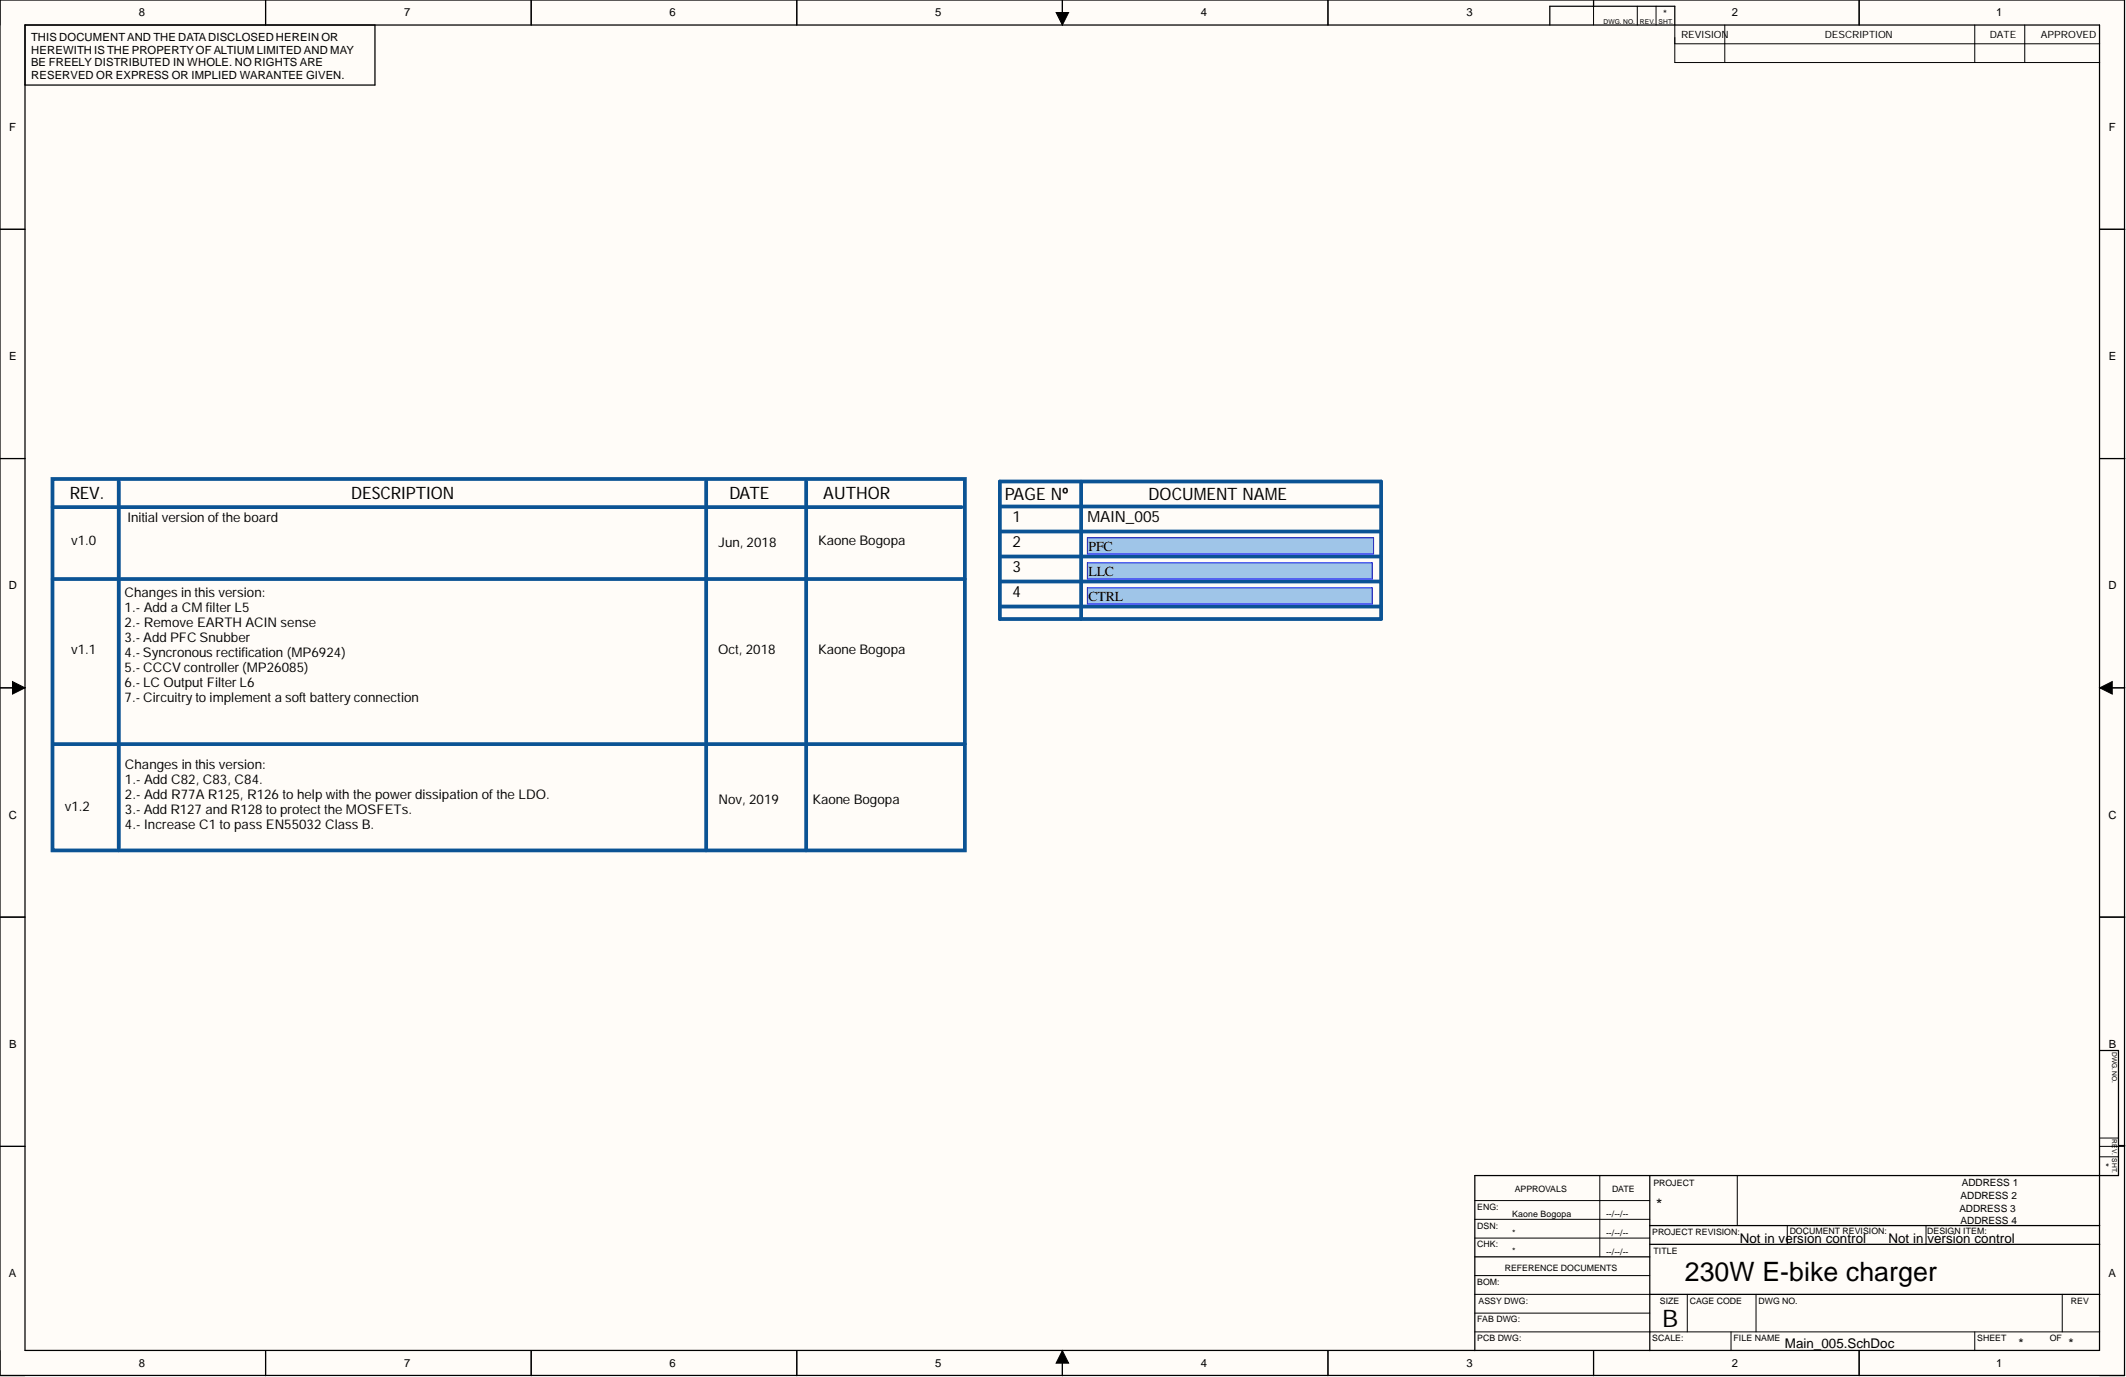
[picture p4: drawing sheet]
<svg xmlns="http://www.w3.org/2000/svg" width="431mm" height="279mm" viewBox="0 0 431 279" stroke-linecap="round" stroke-linejoin="round" font-family="sans-serif">
<g fill="#fffcf8">
<path d="M0 0h431.2v279.1h-431.2z" fill-rule="evenodd"/>
<path d="M5.1 5.1h421v269h-421z" fill-rule="evenodd"/>
</g>
<g fill="none" stroke="#000" stroke-width=".2">
<path d="M0 0v5.1M53.9 0v5.1M107.8 0v5.1M161.7 0v5.1M214.3 2.5h2.6l-1.3 2.6zM215.6 0v5.1M269.5 0v5.1M323.4 0v5.1M332.3 1.3v3.8M336.1 1.3v3.8M339.9 5.1v7.6h86.2M339.9 8.9h86.2"/>
<path d="M350 5.1v7.6M377.3 0v5.1M400.8 5.1v7.6M410.9 5.1v7.6M0 46.5h5.1M426.1 46.5h5.1M0 93h5.1M426.1 93h5.1M0 139.6h5.1M2.5 138.3l2.6 1.3-2.6 1.2zM426.1 139.6l2.6-1.3v2.5zM426.1 139.6h5.1"/>
<path d="M0 186.1h5.1M426.1 186.1h5.1M0 232.6h5.1M324.7 238.5v16.5M352.6 238.5v10.2M426.1 232.6h5.1M426.1 234.7h3.8M426.1 230.9h3.8M299.3 247.4h35.5M299.3 243.6h35.5M299.3 251.2h35.5M299.3 258.8h35.5"/>
<path d="M362.7 248.7v3.8M390.9 248.7v3.8M0 274.1v5h5.1M53.9 274.1v5M107.8 274.1v5M161.7 274.1v5M215.6 274.1l1.3 2.5h-2.6zM215.6 274.1v5M269.5 274.1v5M299.3 270.2h126.8M299.3 262.6h35.5M299.3 266.4h35.5"/>
<path d="M323.4 274.1v5M342.4 262.6v7.6M351.3 270.2v3.9M356.4 262.6v7.6M377.3 274.1v5M400.8 270.2v3.9M418.5 262.6v7.6M426.1 279.1h5.1"/>
</g>
<g fill="none" stroke="#000" stroke-width=".25">
<path d="M0 0h431.1v279.1h-431.1zM5.1 5.1h421v268.9h-421zM53.9 0v5.1M76.1 5.1v12.2h-71M107.8 0v5.1M161.7 0v5.1M215.6 0v5.1M269.5 0v5.1M314.5 5.1v-3.8h25.4v3.8M323.4 0v1.3M377.3 0v5.1M0 46.5h5.1"/>
<path d="M426.1 46.5h5.1M0 93h5.1M426.1 93h5.1M0 139.6h5.1M426.1 139.6h5.1M0 186.1h5.1M426.1 186.1h5.1M426.1 213.2h3.8v25.3h-130.6v35.6M0 232.6h5.1M334.8 238.5v35.6M429.9 232.4h1.3M299.3 255h35.5"/>
<path d="M334.8 248.7h91.3M334.8 252.5h91.3M53.9 274.1v5M107.8 274.1v5M161.7 274.1v5M215.6 274.1v5M269.5 274.1v5M323.4 274.1v5M334.8 262.6h91.3M377.3 274.1v5"/>
</g>
<path d="M214.3 2.5h2.6l-1.3 2.6zM2.5 138.3l2.6 1.3-2.6 1.2zM426.1 139.6l2.6-1.3v2.5zM215.6 274.1l1.3 2.5h-2.6z" fill="#000"/>
<g fill="none" stroke="#0b5394" stroke-width=".76">
<path d="M10.7 97.2h185.1v75.4h-185.1zM24.1 97.7v74.9M143.3 97.7v74.9M163.6 97.7v74.9M202.9 97.7h77.4v27.9h-77.4zM219.4 97.7v27.9M10.7 102.9h184.5M10.7 117.5h185.1M202.9 102.8h77.4M202.9 107.8h77.4M202.9 112.9h77.4M202.9 118h77.4"/>
<path d="M202.9 123.1h77.4M10.9 151h184.9"/>
</g>
<path d="M220.7 109.1h58.1v3.3h-58.1z" fill-rule="evenodd" fill="#9fc5e8"/>
<path d="M220.7 109.1h58.1v3.3h-58.1z" fill="none" stroke="#00f" stroke-width=".2"/>
<path d="M220.7 114.2h57.8v3.3h-57.8z" fill-rule="evenodd" fill="#9fc5e8"/>
<path d="M220.7 114.2h57.8v3.3h-57.8z" fill="none" stroke="#00f" stroke-width=".2"/>
<path d="M220.7 119.3h57.8v3.3h-57.8z" fill-rule="evenodd" fill="#9fc5e8"/>
<path d="M220.7 119.3h57.8v3.3h-57.8z" fill="none" stroke="#00f" stroke-width=".2"/>
<text font-size="5.4" x="341.9" y="259.9">230W E-bike charger</text>
<text font-size="4.9" x="337.3" y="269.2">B</text>
<g font-size="3.5">
<text x="14.2" y="101.3">REV.</text>
<text x="71.3" y="101.3">DESCRIPTION</text>
<text x="148" y="101.3">DATE</text>
<text x="167.1" y="101.3">AUTHOR</text>
<text x="203.9" y="101.5">PAGE Nº</text>
<text x="233.1" y="101.5">DOCUMENT NAME</text>
</g>
<text font-size="3.2" x="336.1" y="245.5">*</text>
<g font-size="3.1">
<text x="205.4" y="105.9">1</text>
<text x="220.7" y="105.9">MAIN_005</text>
<text x="205.4" y="111">2</text>
<text x="205.4" y="116.1">3</text>
<text x="205.4" y="121.1">4</text>
</g>
<g font-size="2.8">
<text x="220.9" y="111.8">PFC</text>
<text x="220.9" y="116.9">LLC</text>
<text x="220.9" y="122">CTRL</text>
</g>
<g font-size="2.7">
<text x="25.9" y="106">Initial version of the board</text>
<text x="14.5" y="110.6">v1.0</text>
<text x="145.8" y="111.1">Jun, 2018</text>
<text x="166.1" y="110.6">Kaone Bogopa</text>
<text x="25.3" y="121.2">Changes in this version:</text>
<text x="25.3" y="124.3">1.- Add a CM filter L5</text>
<text x="25.3" y="127.3">2.- Remove EARTH ACIN sense</text>
<text x="25.3" y="130.3">3.- Add PFC Snubber</text>
<text x="14.5" y="132.8">v1.1</text>
<text x="25.3" y="133.4">4.- Syncronous rectification (MP6924)</text>
<text x="25.3" y="136.4">5.- CCCV controller (MP26085)</text>
<text x="145.8" y="132.8">Oct, 2018</text>
<text x="166.1" y="132.8">Kaone Bogopa</text>
<text x="25.3" y="139.5">6.- LC Output Filter L6</text>
<text x="25.3" y="142.5">7.- Circuitry to implement a soft battery connection</text>
<text x="25.4" y="156">Changes in this version:</text>
<text x="25.4" y="159">1.- Add C82, C83, C84.</text>
<text x="13.2" y="164.5">v1.2</text>
<text x="25.4" y="162.1">2.- Add R77A R125, R126 to help with the power dissipation of the LDO.</text>
<text x="25.4" y="165.1">3.- Add R127 and R128 to protect the MOSFETs.</text>
<text x="145.8" y="163.1">Nov, 2019</text>
<text x="164.9" y="163.1">Kaone Bogopa</text>
<text x="25.4" y="168.2">4.- Increase C1 to pass EN55032 Class B.</text>
<text x="353.1" y="252.1">Not in version control</text>
<text x="383.3" y="252.1">Not in version control</text>
<text x="362.2" y="273.5">Main_005.SchDoc</text>
<text x="409.6" y="273.5">*</text>
<text x="419.8" y="273.5">*</text>
</g>
<g font-size="2.3">
<text x="28.2" y="3.3">8</text>
<text x="82" y="3.3">7</text>
<text x="135.9" y="3.3">6</text>
<text x="189.8" y="3.3">5</text>
<text x="243.7" y="3.3">4</text>
<text x="297.6" y="3.3">3</text>
<text x="351.5" y="3.3">2</text>
<text x="405.1" y="3.3">1</text>
<text x="6.3" y="8.4">THIS DOCUMENTAND THE DATADISCLOSED HEREIN OR</text>
<text x="6.3" y="10.9">HEREWITH IS THE PROPERTY OF ALTIUM LIMITED AND MAY</text>
<text x="6.3" y="13.5">BE FREELY DISTRIBUTED IN WHOLE. NO RIGHTS ARE</text>
<text x="6.3" y="16">RESERVED OR EXPRESS OR IMPLIED WARANTEE GIVEN.</text>
<text x="1.9" y="26.6">F</text>
<text x="428" y="26.6">F</text>
<text x="1.9" y="73.1">E</text>
<text x="428" y="73.1">E</text>
<text x="1.8" y="119.6">D</text>
<text x="427.9" y="119.6">D</text>
<text x="1.8" y="166.1">C</text>
<text x="427.9" y="166.1">C</text>
<text x="1.9" y="212.6">B</text>
<text x="428" y="212.6">B</text>
<text x="1.8" y="259.2">A</text>
<text x="427.9" y="259.2">A</text>
<text x="28.2" y="277.4">8</text>
<text x="82" y="277.4">7</text>
<text x="135.9" y="277.4">6</text>
<text x="189.8" y="277.4">5</text>
<text x="243.7" y="277.4">4</text>
<text x="297.6" y="277.4">3</text>
<text x="351.5" y="277.4">2</text>
<text x="405.1" y="277.4">1</text>
</g>
<g font-size="2">
<text x="337.5" y="3.4">*</text>
<text x="341.1" y="7.7">REVISION</text>
<text x="370.3" y="7.7">DESCRIPTION</text>
<text x="403.8" y="7.7">DATE</text>
<text x="414.2" y="7.7">APPROVED</text>
<text x="426.5" y="235.9" transform="rotate(90 426.5 235.9)">*</text>
<text x="397.6" y="246">ADDRESS 3</text>
<text x="397.9" y="243.3">ADDRESS 2</text>
<text x="398.1" y="240.6">ADDRESS 1</text>
<text x="397.9" y="248.3">ADDRESS 4</text>
</g>
<g font-size="1.8">
<text x="299.8" y="245.5">ENG:</text>
<text x="307.4" y="241.9">APPROVALS</text>
<text x="327.2" y="241.9">DATE</text>
<text x="335.6" y="240.6">PROJECT</text>
<text x="299.8" y="249.3">DSN:</text>
<text x="306.9" y="247">Kaone Bogopa</text>
<text x="306.9" y="250.8">*</text>
<text x="325.9" y="247">--/--/--</text>
<text x="325.9" y="250.8">--/--/--</text>
<text x="335.3" y="250.5">PROJECT REVISION:</text>
<text x="363.2" y="250.3">DOCUMENT REVISION:</text>
<text x="391.1" y="250.3">DESIGN ITEM:</text>
<text x="299.8" y="253.1">CHK:</text>
<text x="305.4" y="257.9">REFERENCE DOCUMENTS</text>
<text x="306.9" y="254.3">*</text>
<text x="325.9" y="254.6">--/--/--</text>
<text x="335.6" y="254.3">TITLE</text>
<text x="299.8" y="260.7">BOM:</text>
<text x="299.8" y="268.3">FAB DWG:</text>
<text x="300.1" y="264.5">ASSY DWG:</text>
<text x="336.8" y="264.5">SIZE</text>
<text x="342.9" y="264.5">CAGE CODE</text>
<text x="356.9" y="264.5">DWG NO.</text>
<text x="420.3" y="264.5">REV</text>
<text x="299.8" y="272.1">PCB DWG:</text>
<text x="335.3" y="272.1">SCALE:</text>
<text x="351.8" y="272.1">FILE NAME</text>
<text x="401.3" y="272.1">SHEET</text>
<text x="416" y="272.1">OF</text>
</g>
<g font-size="1.4">
<text x="325.4" y="4.8">DWG. NO.</text>
<text x="332.8" y="4.8">REV.</text>
<text x="336.6" y="4.8">SHT.</text>
<text x="428.7" y="213.4" transform="rotate(90 428.7 213.4)">DWG. NO.</text>
<text x="428.7" y="231.2" transform="rotate(90 428.7 231.2)">REV.</text>
<text x="428.7" y="235" transform="rotate(90 428.7 235)">SHT.</text>
</g>
</svg>
